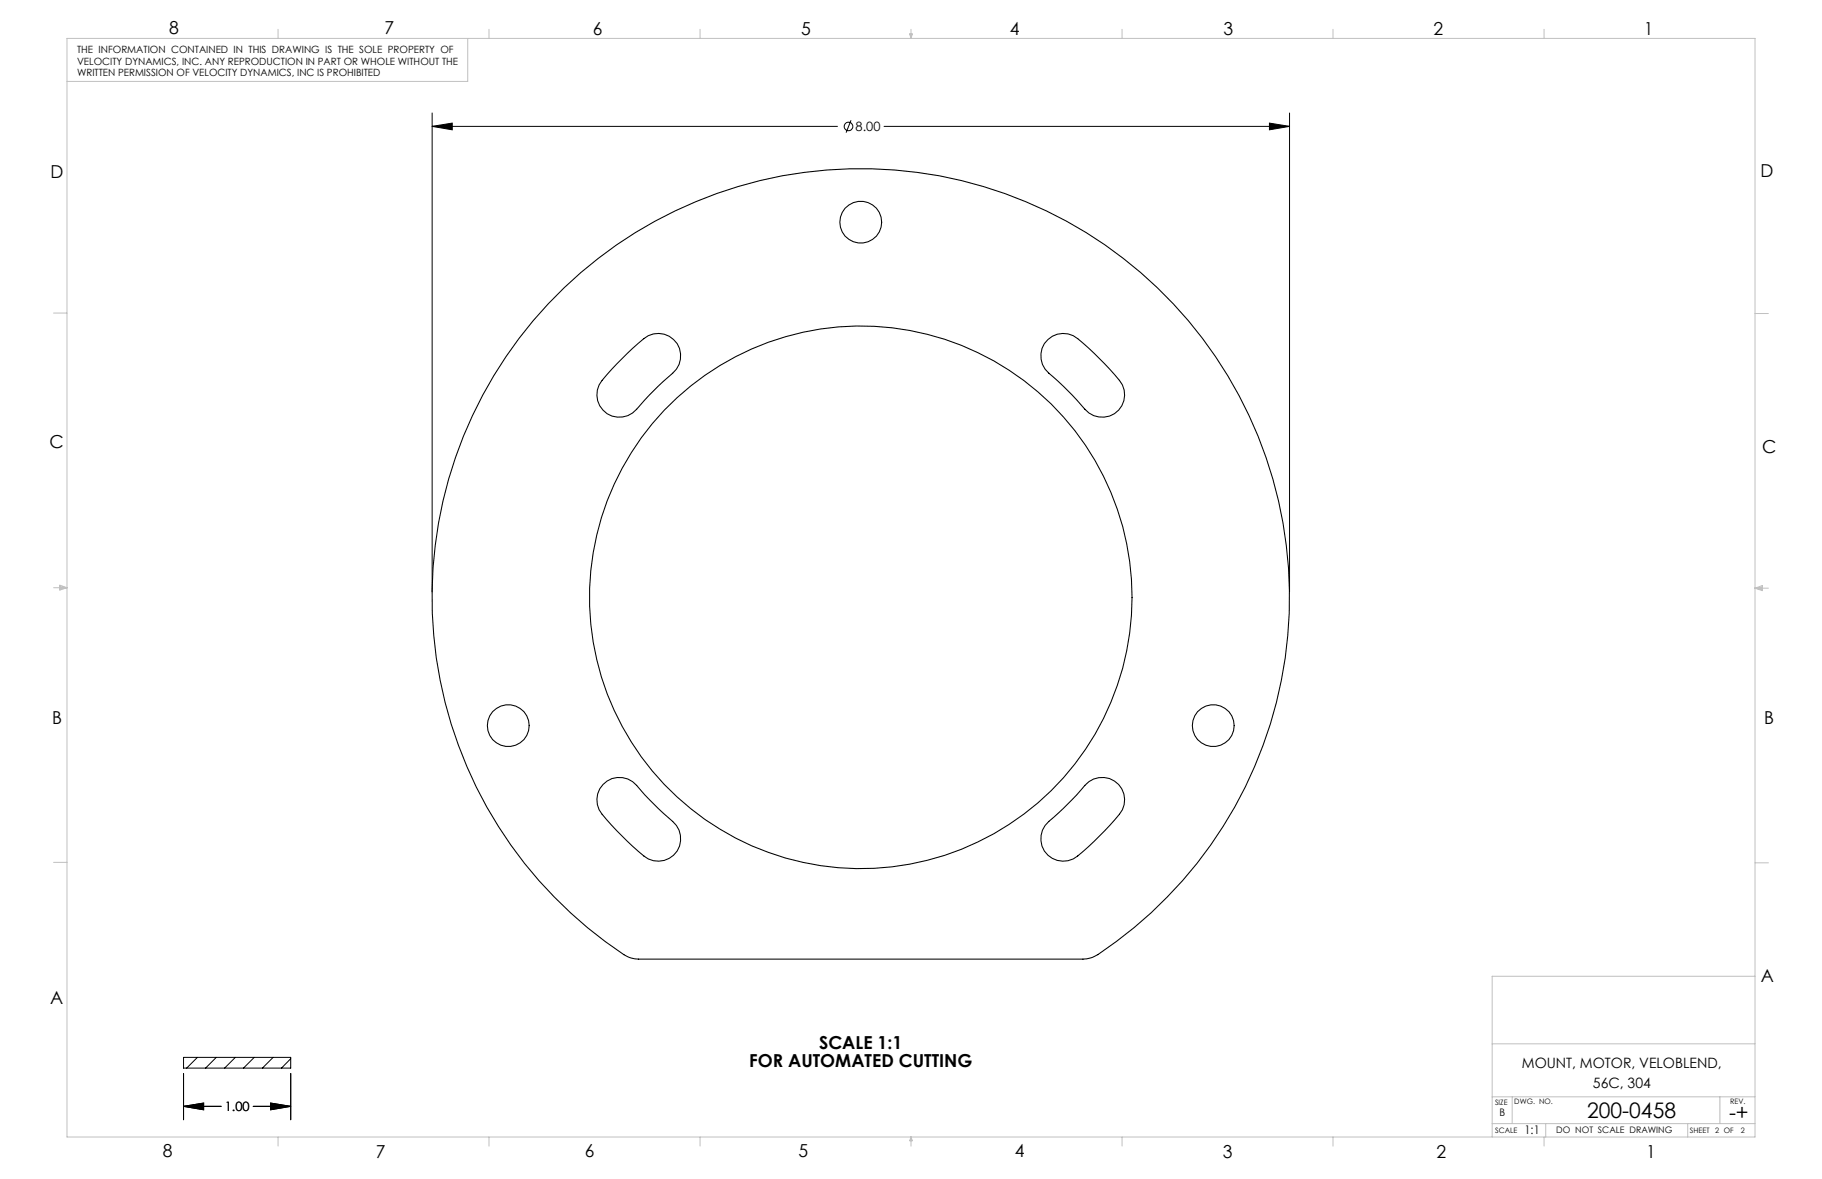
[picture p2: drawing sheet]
<svg xmlns="http://www.w3.org/2000/svg" width="432mm" height="279mm" viewBox="0 0 432 279" stroke-linecap="round" stroke-linejoin="round" font-family="sans-serif">
<g fill="none" stroke="#c0c0c0" stroke-width=".24">
<path d="M15.9 9.1h400v260.4h-400zM65.9 6.9v2.2M110.8 9.1v10.2h-94.9M115.9 6.9v2.2M165.9 6.9v2.2M215.6 8h.6l-.3 1.1zM215.7 8l.2 1.1M215.9 6.9v2.2M216 8l-.1 1.1M265.9 6.9v2.2M315.9 6.9v2.2M365.9 6.9v2.2"/>
<path d="M12.7 74.2h3.2M415.9 74.3h3.2M12.7 139.3h3.2M14.2 139.1l1.7 .2M14.2 138.7l1.7 .6-1.7 .5zM15.9 139.3l-1.7 .3M415.9 139.4h3.2M415.9 139.4l1.8-.6v1.2zM415.9 139.4l1.8 .3M417.7 139.2l-1.8 .2M12.7 204.4h3.2M415.9 204.5h3.2"/>
<path d="M415.9 231.4h-62.3v38.1M353.6 259.9h62.3M353.6 247.4h62.3M358.4 259.9v6.4M407.6 259.9v6.4M65.9 269.5v2.1M115.9 269.5v2.1M165.9 269.5v2.1M215.9 269.5v2.1M215.9 269.5l.3 .8h-.6zM265.9 269.5v2.1M315.9 269.5v2.1"/>
<path d="M353.6 266.3h62.3M365.9 269.5v2.1M366.3 266.3v3.2M400 266.3v3.2"/>
</g>
<g fill="none" stroke="#000" stroke-width=".24">
<path d="M102.4 30l4.8-.8v1.6zM102.4 26.8v113.5M102.4 30h96.1M201.7 28.5l-1.2 2.9M209.5 30h96.1M300.8 29.2l4.8 .8-4.8 .8zM305.6 26.8v113.5M43.5 250.6h25.4v2.5h-25.4zM43.5 254.4v11M46.8 250.6l-2.6 2.5M51.3 250.6l-2.6 2.5M55.8 250.6l-2.6 2.5"/>
<path d="M60.3 250.6l-2.6 2.5M64.7 250.6l-2.5 2.5M68.9 254.4v11M68.9 250.9l-2.2 2.2M43.5 262.2l4.8-.8v1.6zM43.5 262.2h8.9M60 262.2h8.9M64.1 261.4l4.8 .8-4.8 .8z"/>
<circle cx="201.1" cy="30" r="1.02"/>
</g>
<g fill="#000">
<path d="M102.4 30l4.8-.8v1.6zM300.8 29.2l4.8 .8-4.8 .8z"/>
<path d="M43.5 262.2l4.8-.8v1.6zM64.1 261.4l4.8 .8-4.8 .8z"/>
<path d="M43.5 262.2l4.8-.8v1.6zM64.1 261.4l4.8 .8-4.8 .8z"/>
</g>
<g fill="none" stroke="#000" stroke-width=".25">
<path d="M133.7 68.2a101.6 101.6 0 0 1 149.9 10.2 101.6 101.6 0 0 1-24.2 148.3l-.9 .3-1.9 .3h-105.3a6.5 6.5 0 0 1-3.5-1.1 101.6 101.6 0 0 1-14.1-158zM148.7 83.7l1.2-1.2a11.8 11.8 0 0 1 5-3.4 5.3 5.3 0 0 1 5.9 2.9 5.3 5.3 0 0 1-1.4 6.4 73.2 73.2 0 0 0-8.5 8.6 5.3 5.3 0 0 1-7.5 .7 5.3 5.3 0 0 1-.7-7.6l2.3-2.6zM248.4 80.5a5.3 5.3 0 0 1 7-.2 69.7 69.7 0 0 1 10.6 10.9 5.3 5.3 0 0 1-1.9 6.8 5.3 5.3 0 0 1-7-1 73.2 73.2 0 0 0-8.5-8.6 5.4 5.4 0 0 1-.2-7.9zM142.9 185.9a5.3 5.3 0 0 1 8 .2 73.2 73.2 0 0 0 8.5 8.6 5.3 5.3 0 0 1 .7 7.5 5.3 5.3 0 0 1-7.5 .6 69.7 69.7 0 0 1-10.6-10.9 5.4 5.4 0 0 1 .9-6zM248.6 194.7a73.2 73.2 0 0 0 8.5-8.6 5.3 5.3 0 0 1 7.5-.6 5.3 5.3 0 0 1 .7 7.5 69.7 69.7 0 0 1-10.9 10.6 5.3 5.3 0 0 1-6.9-1.9 5.3 5.3 0 0 1 1.1-7z"/>
<circle cx="204" cy="52.6" r="5"/>
<circle cx="204" cy="141.6" r="64.3"/>
<circle cx="120.5" cy="172" r="5"/>
<circle cx="287.5" cy="172" r="5"/>
</g>
<g font-size="5.1">
<text x="376.2" y="264.9">200-0458</text>
<text x="409.8" y="265.5">-+</text>
</g>
<g font-size="4.2">
<text x="40.1" y="8.1">8</text>
<text x="91.1" y="8.1">7</text>
<text x="140.5" y="8.2">6</text>
<text x="189.8" y="8.2">5</text>
<text x="239.3" y="8.2">4</text>
<text x="289.9" y="8.2">3</text>
<text x="339.7" y="8.3">2</text>
<text x="389.6" y="8.2">1</text>
<text x="417.3" y="41.9">D</text>
<text x="11.9" y="42.1">D</text>
<text x="11.8" y="106.1">C</text>
<text x="417.6" y="107.3">C</text>
<text x="12.4" y="171.5">B</text>
<text x="418.1" y="171.6">B</text>
<text x="417.3" y="232.7">A</text>
<text x="11.9" y="238">A</text>
<text x="194.1" y="248.6">SCALE 1:1</text>
<text x="177.6" y="252.8">FOR AUTOMATED CUTTING</text>
<text x="38.6" y="274.3">8</text>
<text x="89" y="274.4">7</text>
<text x="138.6" y="274.2">6</text>
<text x="189.2" y="274.2">5</text>
<text x="240.5" y="274.2">4</text>
<text x="289.8" y="274.4">3</text>
<text x="340.5" y="274.4">2</text>
<text x="390.2" y="274.4">1</text>
</g>
<g font-size="3.4">
<text x="360.7" y="253.1">MOUNT, MOTOR, VELOBLEND,</text>
<text x="377.5" y="258">56C, 304</text>
</g>
<g font-size="3">
<text x="202.8" y="31.1">8.00</text>
<text x="53.3" y="263.3">1.00</text>
</g>
<text font-size="2.8" x="361.3" y="268.8">1:1</text>
<text font-size="2.5" x="355.4" y="264.4">B</text>
<g font-size="2.4">
<text x="18.3" y="12.5">THE INFORMATION CONTAINED IN THIS DRAWING IS THE SOLE PROPERTY OF</text>
<text x="18.3" y="15.3">VELOCITY DYNAMICS, INC. ANY REPRODUCTION IN PART OR WHOLE WITHOUT THE</text>
<text x="18.3" y="18.1">WRITTEN PERMISSION OF VELOCITY DYNAMICS, INC IS PROHIBITED</text>
</g>
<text font-size="2.1" x="368.8" y="268.6">DO NOT SCALE DRAWING</text>
<g font-size="1.8">
<text x="354.3" y="261.8">SIZE</text>
<text x="358.9" y="261.7">DWG. NO.</text>
<text x="410" y="261.7">REV.</text>
<text x="354.3" y="268.5">SCALE</text>
<text x="400.5" y="268.5">SHEET</text>
<text x="406.5" y="268.5">2 OF</text>
<text x="412.6" y="268.4">2</text>
</g>
</svg>
